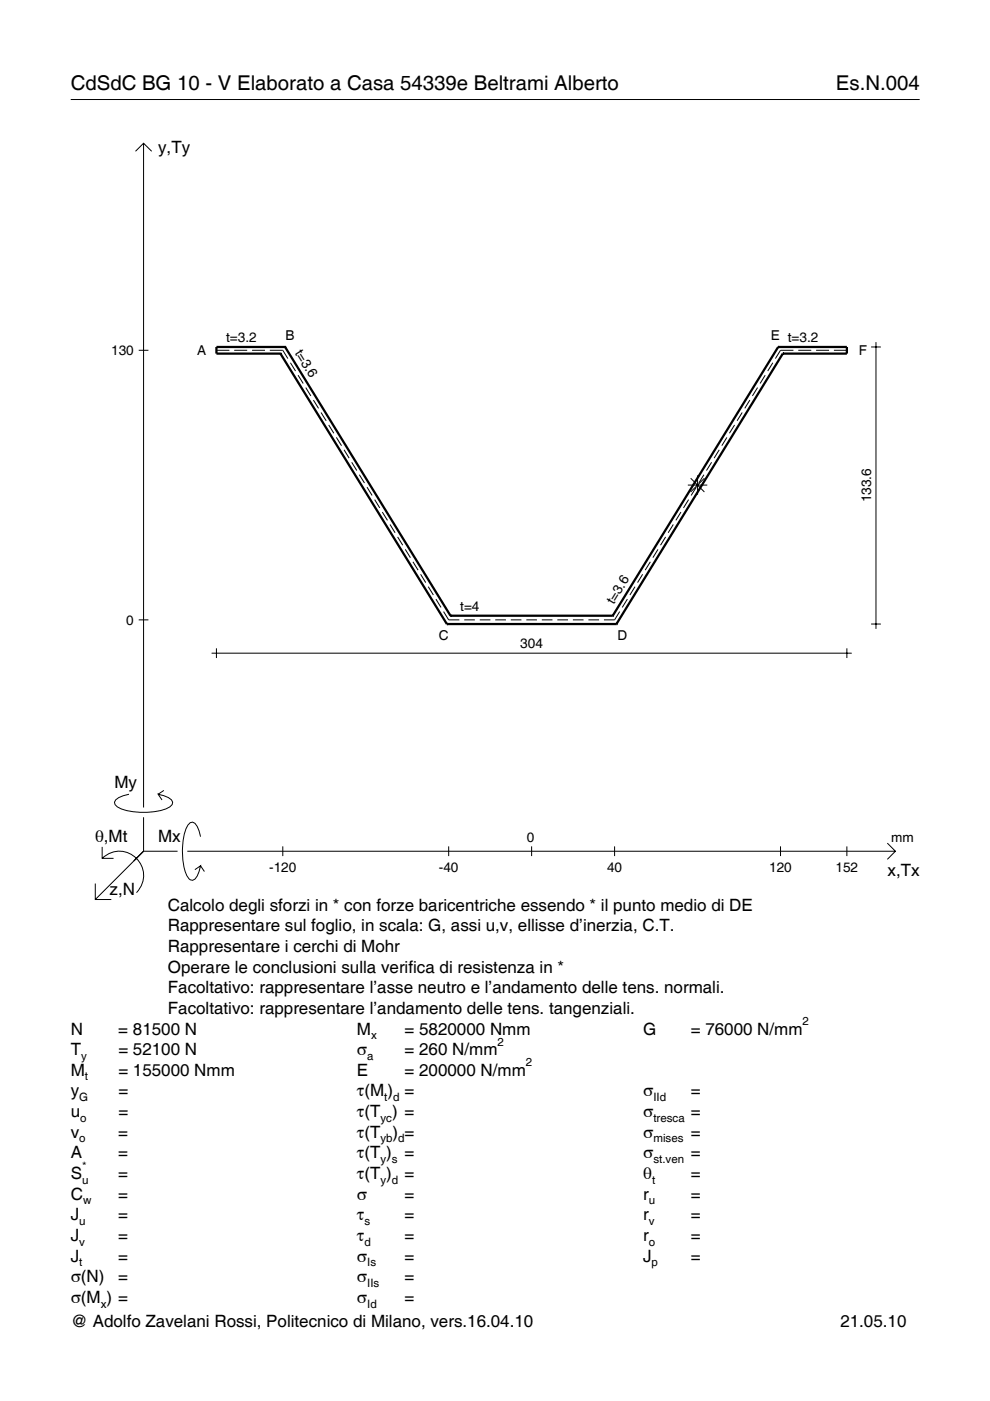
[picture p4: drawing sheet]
<svg xmlns="http://www.w3.org/2000/svg" width="210mm" height="297mm" viewBox="0 0 210 297" stroke-linecap="round" stroke-linejoin="round" font-family="sans-serif">
<g fill="none" stroke="#000" stroke-width=".21">
<path d="M15 21.1h180M28.7 32.1l1.7-1.7 1.8 1.7M30.4 30.4v140.8M29.4 74.3h2.1M45.9 74.3h2.7M49.7 74.3h2.7M53.4 74.3h2.8M57.2 74.3h2.8l1 1.7M61.6 76.9l1.1 1.8M63.2 79.5l1.1 1.8M162.2 79.5l-1 1.8M163.9 76.9l-1.1 1.8"/>
<path d="M168.2 74.3h-2.7l-1.1 1.7M169.3 74.3h2.7M173 74.3h2.8M176.8 74.3h2.8M184.7 73.6h2.1M185.7 72.5v60.8M64.8 82.2l1.1 1.7M66.4 84.8l1.1 1.8M68.1 87.5l1.1 1.7M69.7 90.1l1.1 1.8M71.3 92.7l1.1 1.8M72.9 95.4l1.1 1.7"/>
<path d="M74.6 98l1 1.8M150.9 98l-1.1 1.8M152.5 95.4l-1.1 1.7M154.1 92.7l-1.1 1.8M155.7 90.1l-1 1.8M157.4 87.5l-1.1 1.7M159 84.8l-1.1 1.8M160.6 82.2l-1.1 1.7M76.2 100.6l1.1 1.8M77.8 103.3l1.1 1.7M79.4 105.9l1.1 1.8M81.1 108.6l1 1.7"/>
<path d="M82.7 111.2l1.1 1.8M84.3 113.8l1.1 1.8M85.9 116.5l1.1 1.7M87.6 119.1l1 1.8M137.9 119.1l-1.1 1.8M139.5 116.5l-1.1 1.7M141.1 113.8l-1.1 1.8M142.8 111.2l-1.1 1.8M144.4 108.6l-1.1 1.7M145.8 102.8h4.2M146 105.9l-1.1 1.8M146.4 101.4l2.9 2.9"/>
<path d="M147.6 103.3l-1.1 1.7M147.9 100.8v4.1M149.2 100.6l-1 1.8M149.3 101.4l-2.9 2.9M29.4 131.4h2.1M44.9 138.5h135.7M45.9 137.5v2M89.2 121.8l1.1 1.7M90.8 124.4l1.1 1.7M92.4 127l1.1 1.8M94 129.7l1.1 1.7h2.3M98.4 131.4h2.3"/>
<path d="M101.7 131.4h2.3M105 131.4h2.3M108.3 131.4h2.3M111.6 131.4h2.2M114.9 131.4h2.2M118.2 131.4h2.2M121.5 131.4h2.2M124.8 131.4h2.2M131.4 129.7l-1.1 1.7h-2.3M133 127l-1.1 1.8M134.6 124.4l-1 1.7M136.3 121.8l-1.1 1.7"/>
<path d="M179.6 137.5v2M184.7 132.3h2.1M21.7 179.6v2.4h2.4M27.3 168.4a3.6 3.6 0 0 0-3 1.7l.1 .5a5.6 5.6 0 0 0 3.8 1.5 13.4 13.4 0 0 0 7.8-1l.5-.5 .1-.5a3.6 3.6 0 0 0-3.1-1.7l.8 1.2M30.4 173.3v7.2M34.7 167.6l-1.2 .8M42.5 177.4a3.6 3.6 0 0 0-1.7-3.1l-.5 .1a5.7 5.7 0 0 0-1.5 3.8 13.9 13.9 0 0 0 1.1 7.9l.4 .4 .5 .1a3.6 3.6 0 0 0 1.7-3l-1.2 .8M60 179.4v2.1M95.1 179.4v2.1M112.7 179.4v2.1M130.3 179.4v2.1M165.5 179.4v2.1"/>
<path d="M179.6 179.4v2.1M188.1 178.8l1.7 1.7-1.7 1.7M20.2 187.3v3.4h3.4M21.7 182a5.1 5.1 0 0 1 7.2 0 5.1 5.1 0 0 1 0 7.3M30.4 180.5l-10.2 10.2M30.4 180.5h7.2M39.7 180.5h150.1M42.5 183.6l.8 1.2"/>
</g>
<g fill="none" stroke="#000" stroke-width=".48">
<path d="M59.5 75h.1M59.5 75l35.2 57.3M60.4 73.6h.1M60.4 73.6h-14.5v1.4h13.6M60.4 73.6l35.1 56.9M165 73.6h.1M165 73.6h14.6v1.4h-13.6M165 73.6l-35.1 56.9M166 75h.1M166 75l-35.3 57.3M94.7 132.3h.1M94.7 132.3h36"/>
<path d="M95.5 130.5h.1M95.5 130.5h34.4M129.9 130.5h.1M130.7 132.3h.1"/>
</g>
<g font-size="4.3">
<text x="15" y="19">CdSdC BG 10 - V Elaborato a Casa 54339e Beltrami Alberto</text>
<text x="177.2" y="19">Es.N.004</text>
</g>
<g font-size="3.6">
<text x="33.5" y="32.4">y,Ty</text>
<text x="24.3" y="167.1">My</text>
<text x="20.1" y="178.4">θ,Mt</text>
<text x="33.5" y="178.4">Mx</text>
<text x="188.2" y="185.6">x,Tx</text>
<text x="23.2" y="189.7">z,N</text>
<text x="35.6" y="193.1">Calcolo degli sforzi in * con forze baricentriche essendo * il punto medio di DE</text>
<text x="35.6" y="197.5">Rappresentare sul foglio, in scala: G, assi u,v, ellisse d’inerzia, C.T.</text>
<text x="35.6" y="201.8">Rappresentare i cerchi di Mohr</text>
<text x="35.6" y="206.2">Operare le conclusioni sulla verifica di resistenza in *</text>
<text x="35.6" y="210.6">Facoltativo: rappresentare l’asse neutro e l’andamento delle tens. normali.</text>
<text x="35.6" y="215">Facoltativo: rappresentare l’andamento delle tens. tangenziali.</text>
<text x="15" y="219.3">N</text>
<text x="25.1" y="219.3">= 81500 N</text>
<text x="75.7" y="219.3">M</text>
<text x="85.8" y="219.3">= 5820000 Nmm</text>
<text x="136.4" y="219.3">G</text>
<text x="146.5" y="219.3">= 76000 N/mm</text>
<text x="15" y="223.7">T</text>
<text x="25.1" y="223.7">= 52100 N</text>
<text x="75.7" y="223.7">σ</text>
<text x="85.8" y="223.7">= 260 N/mm</text>
<text x="15" y="232.5">y</text>
<text x="15" y="228.1">M</text>
<text x="25.1" y="232.5">=</text>
<text x="25.1" y="228.1">= 155000 Nmm</text>
<text x="75.7" y="228.1">E</text>
<text x="75.7" y="232.5">τ(M ) =</text>
<text x="85.8" y="228.1">= 200000 N/mm</text>
<text x="136.4" y="232.5">σ</text>
<text x="146.5" y="232.5">=</text>
<text x="15" y="236.8">u</text>
<text x="25.1" y="236.8">=</text>
<text x="75.7" y="236.8">τ(T ) =</text>
<text x="136.4" y="236.8">σ</text>
<text x="146.5" y="236.8">=</text>
<text x="15" y="245.6">A</text>
<text x="15" y="241.2">v</text>
<text x="25.1" y="241.2">=</text>
<text x="25.1" y="245.6">=</text>
<text x="75.7" y="245.6">τ(T )</text>
<text x="75.7" y="241.2">τ(T</text>
<text x="83.3" y="241.2">) =</text>
<text x="85.8" y="245.6">=</text>
<text x="136.4" y="241.2">σ</text>
<text x="136.4" y="245.6">σ</text>
<text x="146.5" y="241.2">=</text>
<text x="146.5" y="245.6">=</text>
<text x="15" y="250">S</text>
<text x="25.1" y="250">=</text>
<text x="75.7" y="250">τ(T )</text>
<text x="85.8" y="250">=</text>
<text x="136.4" y="250">θ</text>
<text x="146.5" y="250">=</text>
<text x="15" y="254.3">C</text>
<text x="25.1" y="254.3">=</text>
<text x="75.7" y="254.3">σ</text>
<text x="85.8" y="254.3">=</text>
<text x="136.4" y="254.3">r</text>
<text x="146.5" y="254.3">=</text>
<text x="15" y="263.1">J</text>
<text x="15" y="258.7">J</text>
<text x="25.1" y="263.1">=</text>
<text x="25.1" y="258.7">=</text>
<text x="75.7" y="258.7">τ</text>
<text x="75.7" y="263.1">τ</text>
<text x="85.8" y="258.7">=</text>
<text x="85.8" y="263.1">=</text>
<text x="136.4" y="258.7">r</text>
<text x="136.4" y="263.1">r</text>
<text x="146.5" y="258.7">=</text>
<text x="146.5" y="263.1">=</text>
<text x="15" y="267.5">J</text>
<text x="25.1" y="267.5">=</text>
<text x="75.7" y="267.5">σ</text>
<text x="85.8" y="267.5">=</text>
<text x="136.4" y="267.5">J</text>
<text x="146.5" y="267.5">=</text>
<text x="15" y="271.8">σ(N)</text>
<text x="25.1" y="271.8">=</text>
<text x="75.7" y="271.8">σ</text>
<text x="85.8" y="271.8">=</text>
<text x="15" y="276.2">σ(M ) =</text>
<text x="15" y="281.4">@ Adolfo Zavelani Rossi, Politecnico di Milano, vers.16.04.10</text>
<text x="75.7" y="276.2">σ</text>
<text x="85.8" y="276.2">=</text>
<text x="178.2" y="281.4">21.05.10</text>
</g>
<g font-size="2.9">
<text x="60.5" y="72">B</text>
<text x="163.4" y="72">E t=3.2</text>
<text x="23.6" y="75.3">130</text>
<text x="41.8" y="75.2">A</text>
<text x="47.9" y="72.5">t=3.2</text>
<text x="62.4" y="74.8" transform="rotate(58 62.4 74.8)">t=3.6</text>
<text x="182.1" y="75.2">F</text>
<text x="184.7" y="106.5" transform="rotate(-90 184.7 106.5)">133.6</text>
<text x="97.6" y="129.5">t=4</text>
<text x="130.1" y="128.3" transform="rotate(-58 130.1 128.3)">t=3.6</text>
<text x="26.8" y="132.4">0</text>
<text x="93" y="135.6">C</text>
<text x="110.3" y="137.5">304</text>
<text x="130.9" y="135.6">D</text>
<text x="111.7" y="178.4">0</text>
<text x="189" y="178.4">mm</text>
<text x="57.1" y="184.9">-120</text>
<text x="93" y="184.9">-40</text>
<text x="128.7" y="184.9">40</text>
<text x="163.1" y="184.9">120</text>
<text x="177.2" y="184.9">152</text>
</g>
<g font-size="2.4">
<text x="78.7" y="220.3">x</text>
<text x="105.5" y="221.7">2</text>
<text x="170.2" y="217.3">2</text>
<text x="17.2" y="224.7">y</text>
<text x="77.9" y="224.7">a</text>
<text x="111.5" y="226.1">2</text>
<text x="16.8" y="233.5">G</text>
<text x="18" y="229.1">t</text>
<text x="81.5" y="233.5">t d</text>
<text x="138.5" y="233.5">IId</text>
<text x="17" y="237.8">o</text>
<text x="80.7" y="237.8">yc</text>
<text x="138.5" y="237.8">tresca</text>
<text x="16.8" y="242.2">o</text>
<text x="80.7" y="242.2">yb d</text>
<text x="138.5" y="242.2">mises</text>
<text x="17.4" y="251">u</text>
<text x="17.4" y="248">*</text>
<text x="80.7" y="246.6">y s</text>
<text x="80.7" y="251">y d</text>
<text x="138.2" y="251">t</text>
<text x="138.5" y="246.6">st.ven</text>
<text x="17.6" y="255.3">w</text>
<text x="137.6" y="255.3">u</text>
<text x="16.8" y="259.7">u</text>
<text x="77.3" y="259.7">s</text>
<text x="137.6" y="259.7">v</text>
<text x="16.8" y="264.1">v</text>
<text x="16.8" y="268.5">t</text>
<text x="77.3" y="264.1">d</text>
<text x="77.9" y="268.5">Is</text>
<text x="137.6" y="264.1">o</text>
<text x="138.2" y="268.5">p</text>
<text x="77.9" y="272.8">IIs</text>
<text x="21.4" y="277.2">x</text>
<text x="77.9" y="277.2">Id</text>
</g>
</svg>
